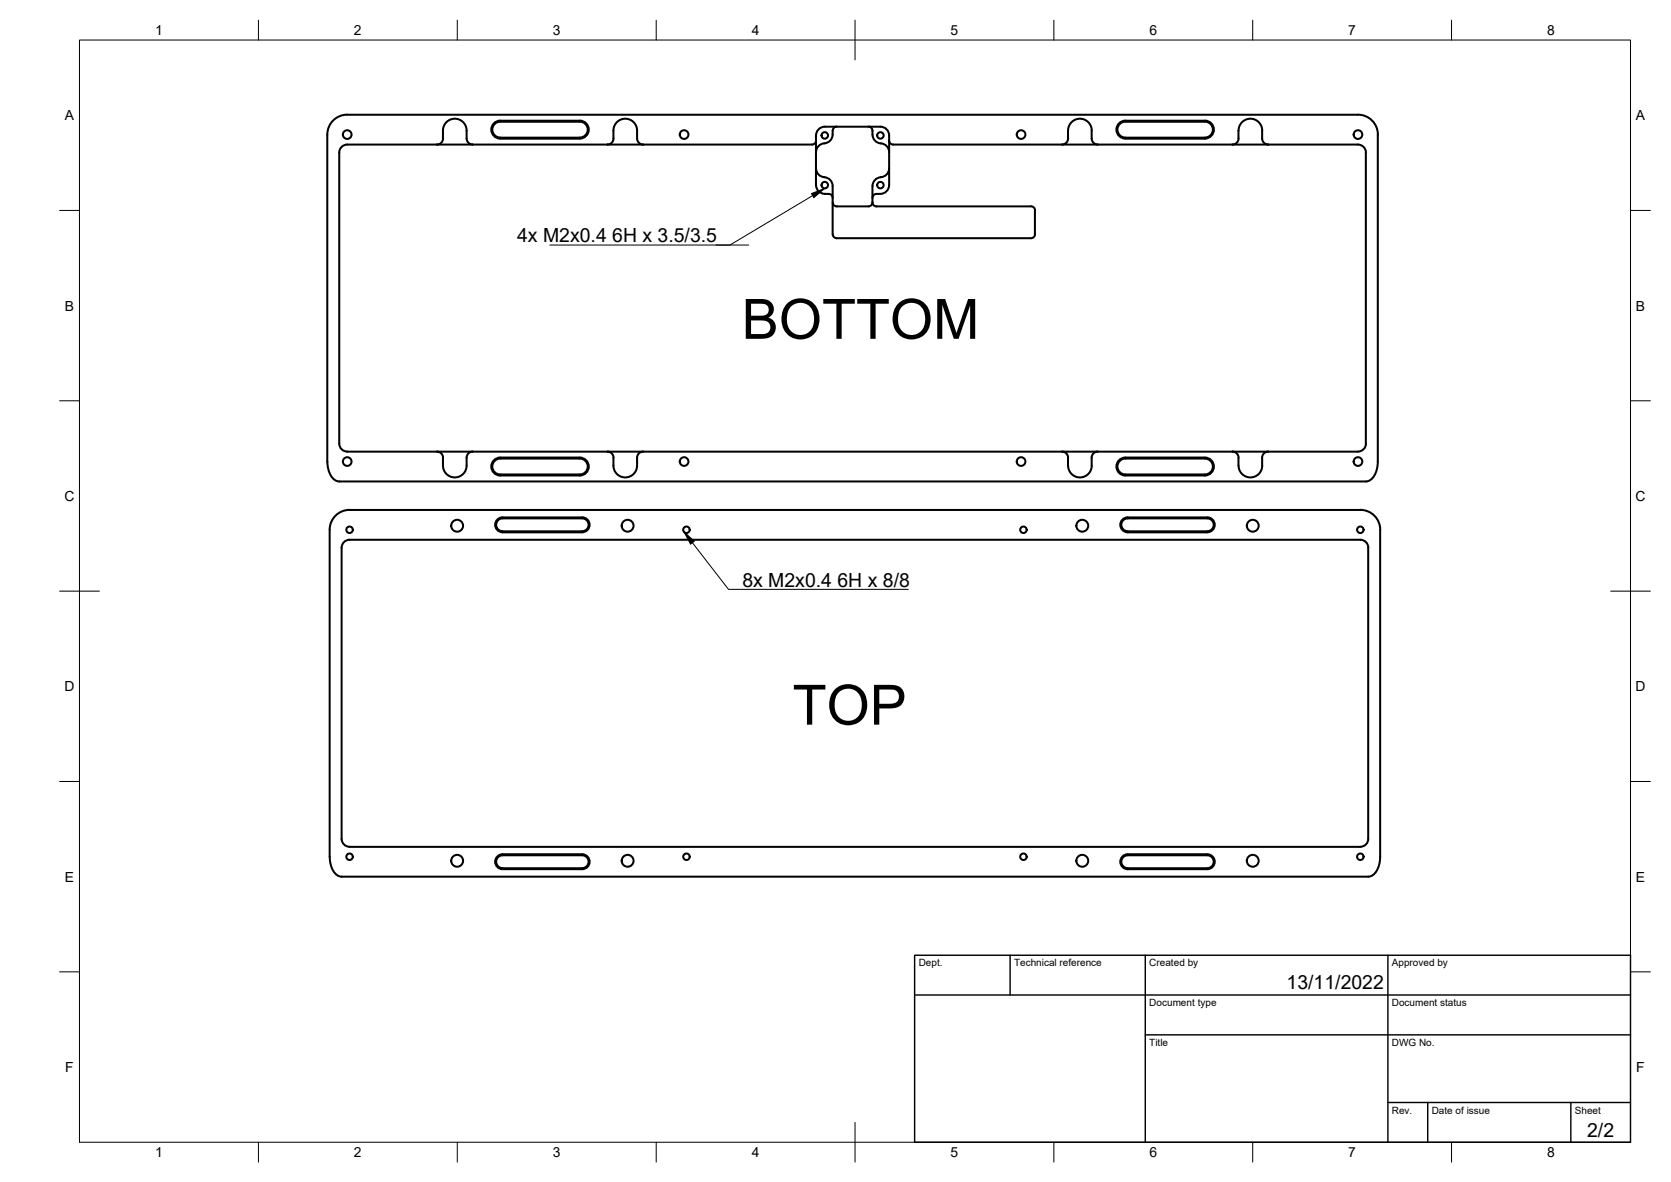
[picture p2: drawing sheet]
<svg xmlns="http://www.w3.org/2000/svg" width="420mm" height="297mm" viewBox="0 0 420 297" stroke-linecap="round" stroke-linejoin="round" font-family="sans-serif">
<!-- layer: Visible -->
<g fill="none" stroke="#000" stroke-width=".51">
<path d="M87.3 28.8h254.1M87.3 28.8a5 5 0 0 0-5 5v82.2M109.9 36.3a1.5 1.5 0 0 0 1.5-1.5 4.4 4.4 0 0 1 1.1-4.3 2.97 2.97 0 0 1 3.1-.4 2.97 2.97 0 0 1 1.7 2.7v2a1.53 1.53 0 0 0 1.6 1.5M125.8 30.3h20M125.8 30.6h20M125.8 30.6a2 2 0 0 0-2 2 2 2 0 0 0 2 2h20a2.01 2.01 0 0 0 2-2 2.01 2.01 0 0 0-2-2M125.8 30.3a2.25 2.25 0 0 0-2.3 2.3 2.25 2.25 0 0 0 2.3 2.2h20a2.26 2.26 0 0 0 2.2-2.2 2.26 2.26 0 0 0-2.2-2.3M152.7 36.3a1.5 1.5 0 0 0 1.5-1.5 4.4 4.4 0 0 1 1.2-4.3 2.97 2.97 0 0 1 3.1-.4 2.97 2.97 0 0 1 1.7 2.7v2a1.53 1.53 0 0 0 1.5 1.5M205.2 34v12.5a2.43 2.43 0 0 0 3.2 2.2 1.01 1.01 0 0 1 1 1M205.2 35.3a1.01 1.01 0 0 1-1 1h-116.9a2 2 0 0 0-2 2v73.2M210.4 31.8a1.01 1.01 0 0 0-1 1 2.61 2.61 0 0 1-2.7 3.3 2.19 2.19 0 0 0-1.5 2.1M218.4 31.8a1.01 1.01 0 0 1 1 1v1.1"/>
<path d="M219.4 33.8a2.38 2.38 0 0 0 2.6 2.3 2.19 2.19 0 0 1 1.6 2.1M221.4 31.8h-14a2.19 2.19 0 0 0-2.2 2.2M221.4 31.8a2.19 2.19 0 0 1 2.2 2.2M223.6 34v12.5a2.19 2.19 0 0 1-2.2 2.2M223.6 35.3a1.01 1.01 0 0 0 1 1h116.8a2 2 0 0 1 2.1 2M267 36.3a1.5 1.5 0 0 0 1.5-1.5 4.4 4.4 0 0 1 1.2-4.3 2.97 2.97 0 0 1 3.1-.4 2.97 2.97 0 0 1 1.7 2.7v2a1.53 1.53 0 0 0 1.5 1.5M283 30.3h20M283 30.6h20M283 30.3a2.25 2.25 0 0 0-2.3 2.3 2.25 2.25 0 0 0 2.3 2.2M283 30.6a2 2 0 0 0-2 2 2 2 0 0 0 2 2M303 30.3a2.25 2.25 0 0 1 2.2 2.3 2.25 2.25 0 0 1-2.2 2.2h-20M303 30.6a2 2 0 0 1 2 2 2 2 0 0 1-2 2h-20"/>
<path d="M309.9 36.3a1.5 1.5 0 0 0 1.5-1.5 4.4 4.4 0 0 1 1.1-4.3 2.97 2.97 0 0 1 3.2-.4 2.97 2.97 0 0 1 1.7 2.7v2a1.53 1.53 0 0 0 1.5 1.5M341.5 28.8a5 5 0 0 1 5 5M343.4 38.3v73.2M346.4 33.8v82.2a5.2 5.2 0 0 1-2.4 4.9l-.6 .1M205.2 42.3a2.19 2.19 0 0 0 2.1 2.2M207.3 44.5a2.19 2.19 0 0 1 2.1 2.2M209.4 46.7v12.2M209.4 50.9a1.01 1.01 0 0 0 1 1h8a1.01 1.01 0 0 0 1-1M209.4 58.9a1.01 1.01 0 0 0 1 1h48.8a1.01 1.01 0 0 0 1-1M219.4 46.7v4.2M219.4 50.9a1.01 1.01 0 0 0 1 1l38.8-.1a1.01 1.01 0 0 1 1 1v6.1M221.4 48.7h-1a1.01 1.01 0 0 0-1 1"/>
<path d="M221.5 44.5a2.19 2.19 0 0 0-2.1 2.2M223.6 42.3a2.19 2.19 0 0 1-2.1 2.2M82.3 116a5.2 5.2 0 0 0 2.4 4.9l258.7 .1M85.3 111.5a2 2 0 0 0 2 2M87.3 113.5h254.1M109.9 113.5a1.53 1.53 0 0 1 1.5 1.5v2M111.4 117a2.97 2.97 0 0 0 3 3 2.97 2.97 0 0 0 2.9-3M118.9 113.5a1.53 1.53 0 0 0-1.6 1.5v2M124.2 115.6l1-.5 .6-.1h20a2.25 2.25 0 0 1 2.2 2.2 2.25 2.25 0 0 1-2.2 2.3h-20a2.25 2.25 0 0 1-2.1-1.4 2.25 2.25 0 0 1 .5-2.5zM124.4 115.8l.9-.5 .5-.1h20a2 2 0 0 1 2 2 2 2 0 0 1-2 2h-20a2 2 0 0 1-1.9-1.2 2 2 0 0 1 .5-2.2zM152.7 113.5a1.53 1.53 0 0 1 1.6 1.5l-.1 2M154.2 117a2.97 2.97 0 0 0 3 3 2.97 2.97 0 0 0 3-3"/>
<path d="M161.7 113.5a1.53 1.53 0 0 0-1.5 1.5v2M267 113.5a1.53 1.53 0 0 1 1.6 1.5l-.1 2M268.6 117a2.97 2.97 0 0 0 2.9 3 2.97 2.97 0 0 0 3-3M276 113.5a1.53 1.53 0 0 0-1.5 1.5v2M283 115h20a2.25 2.25 0 0 1 2.2 2.2 2.25 2.25 0 0 1-2.2 2.3h-20M283 115.2h20a2 2 0 0 1 2 2 2 2 0 0 1-2 2h-20M283 115a2.25 2.25 0 0 0-2.3 2.2 2.25 2.25 0 0 0 2.3 2.3M283 115.2a2 2 0 0 0-2 2 2 2 0 0 0 2 2M309.9 113.5a1.53 1.53 0 0 1 1.5 1.5v2M311.4 117a2.97 2.97 0 0 0 3 3 2.97 2.97 0 0 0 3-3M318.9 113.5a1.53 1.53 0 0 0-1.5 1.5v2M343.5 111.5a2 2 0 0 1-2 2"/>
<path d="M87.9 128.2h254.1M87.9 128.1a5 5 0 0 0-5 5v82.2a5.2 5.2 0 0 0 2.4 4.9l.6 .1M126.4 130h20M126.4 130a1.87 1.87 0 0 0-1.9 1.9 1.87 1.87 0 0 0 1.9 1.9h20M146.4 130.3h-20a1.62 1.62 0 0 0-1.6 1.6 1.62 1.62 0 0 0 1.6 1.6h20M146.4 130.3a1.62 1.62 0 0 1 1.6 1.6 1.62 1.62 0 0 1-1.6 1.6M146.4 130a1.87 1.87 0 0 1 1.9 1.9 1.87 1.87 0 0 1-1.9 1.9M282.4 130.7l1.2-.4h20a1.63 1.63 0 0 1 1.6 1.6 1.63 1.63 0 0 1-1.6 1.6h-20a1.62 1.62 0 0 1-1.5-1 1.62 1.62 0 0 1 .3-1.8zM283.5 130h20.1M283.6 130a1.87 1.87 0 0 0-1.9 1.9 1.87 1.87 0 0 0 1.9 1.9h20a1.88 1.88 0 0 0 1.8-1.9 1.88 1.88 0 0 0-1.8-1.9M342 128.1a5 5 0 0 1 5 5v82.2a5.2 5.2 0 0 1-2.4 4.9l-258.7 .1M85.9 210.8a2 2 0 0 0 2 2"/>
<path d="M85.9 210.8v-73.2a2 2 0 0 1 2-2h254.1a2 2 0 0 1 2 2v73.2M87.9 212.8h254.1M146.4 214.9h-20a1.62 1.62 0 0 0-1.6 1.7 1.62 1.62 0 0 0 1.6 1.6h20M146.4 214.7h-20a1.87 1.87 0 0 0-1.9 1.9 1.87 1.87 0 0 0 1.9 1.8h20M146.4 214.9a1.62 1.62 0 0 1 1.6 1.7 1.62 1.62 0 0 1-1.6 1.6M146.4 214.7a1.87 1.87 0 0 1 1.9 1.9 1.87 1.87 0 0 1-1.9 1.8M282.2 215.2l.9-.5h.5h20a1.87 1.87 0 0 1 1.8 1.9 1.87 1.87 0 0 1-1.8 1.8h-20a1.87 1.87 0 0 1-1.8-1.1 1.87 1.87 0 0 1 .4-2.1zM282.4 215.4l1.2-.5h20a1.63 1.63 0 0 1 1.6 1.7 1.63 1.63 0 0 1-1.6 1.6h-20a1.62 1.62 0 0 1-1.5-1 1.62 1.62 0 0 1 .3-1.8zM344 210.8a2 2 0 0 1-2 2"/>
<circle cx="87.3" cy="33.8" r="1.09"/>
<circle cx="172" cy="33.8" r="1.09"/>
<circle cx="207.4" cy="34" r=".81"/>
<circle cx="221.4" cy="34" r=".81"/>
<circle cx="256.7" cy="33.8" r="1.09"/>
<circle cx="341.5" cy="33.8" r="1.09"/>
<circle cx="207.4" cy="46.5" r=".81"/>
<circle cx="221.4" cy="46.5" r=".81"/>
<circle cx="87.3" cy="116" r="1.09"/>
<circle cx="172" cy="116" r="1.09"/>
<circle cx="256.7" cy="116" r="1.09"/>
<circle cx="341.5" cy="116" r="1.09"/>
<circle cx="87.9" cy="133.1" r=".81"/>
<circle cx="114.9" cy="132.1" r="1.49"/>
<circle cx="157.8" cy="132.1" r="1.49"/>
<circle cx="172.6" cy="133.1" r=".81"/>
<circle cx="257.3" cy="133.1" r=".81"/>
<circle cx="272.1" cy="132.1" r="1.49"/>
<circle cx="315" cy="132.1" r="1.49"/>
<circle cx="342" cy="133.1" r=".81"/>
<circle cx="87.9" cy="215.3" r=".81"/>
<circle cx="114.9" cy="216.3" r="1.49"/>
<circle cx="157.8" cy="216.3" r="1.49"/>
<circle cx="172.6" cy="215.3" r=".81"/>
<circle cx="257.3" cy="215.3" r=".81"/>
<circle cx="272.1" cy="216.3" r="1.49"/>
<circle cx="315" cy="216.3" r="1.49"/>
<circle cx="342" cy="215.3" r=".81"/>
</g>
<!-- layer: BORDER -->
<g fill="none" stroke="#000" stroke-width=".25">
<path d="M20 10.1h390v276.9h-390zM65 5.1v5M115 5.1v5M165 5.1v5M215 5.1v10M265 5.1v5M315 5.1v5M365 5.1v5M15 52.9h5M410 52.9h5M15 100.7h5M410 100.7h5"/>
<path d="M15 148.6h10M405 148.6h10M15 196.4h5M410 196.4h5M15 244.2h5M410 244.2h5M65 287v5M115 287v5M165 287v5M215 282.1v9.9M265 287v5M315 287v5"/>
<path d="M365 287v5"/>
</g>
<!-- layer: TITLEBLOCK -->
<path d="M230 240.1h180v46.9h-180zM230 250h180M254 240.1v9.9M288 240.1v46.9M349 240.1v46.9M288 260.1h122M349 277.1h61M359 277.1v9.9M395 277.1v9.9" fill="none" stroke="#000" stroke-width=".36"/>
<!-- layer: Hole Notes -->
<path d="M204 48.6l3.3-1.2-2.7 2.3zM172 133.6l2.6 2.4-1 .7z" fill="#000" stroke="#000" stroke-width=".25"/>
<path d="M204.3 49.2l-20.8 12.4h-3.5M138.2 61.6h50.1M174.1 136.4l9.1 11.7h45.2" fill="none" stroke="#000" stroke-width=".25"/>
<g font-size="14">
<text x="186.5" y="85.1">BOTTOM</text>
<text x="199.3" y="182.1">TOP</text>
</g>
<g font-size="4.9">
<text x="130" y="60.9">4x M2x0.4</text>
<text x="153.9" y="60.9">6H x 3.5/3.5</text>
<text x="186.7" y="147.4">8x M2x0.4</text>
<text x="210.6" y="147.4">6H x 8/8</text>
<text x="323.5" y="248.5">13/11/2022</text>
<text x="399.1" y="285.7">2/2</text>
</g>
<g font-size="3.5">
<text x="39" y="8.8">1</text>
<text x="89" y="8.8">2</text>
<text x="139" y="8.8">3</text>
<text x="189" y="8.8">4</text>
<text x="239" y="8.8">5</text>
<text x="289" y="8.8">6</text>
<text x="339" y="8.8">7</text>
<text x="389" y="8.8">8</text>
<text x="16.3" y="30.2">A</text>
<text x="411.3" y="30.2">A</text>
<text x="16.3" y="78">B</text>
<text x="411.3" y="78">B</text>
<text x="16.2" y="125.9">C</text>
<text x="411.2" y="125.9">C</text>
<text x="16.2" y="173.7">D</text>
<text x="411.2" y="173.7">D</text>
<text x="16.3" y="221.6">E</text>
<text x="411.3" y="221.6">E</text>
<text x="16.4" y="269.4">F</text>
<text x="411.4" y="269.4">F</text>
<text x="39" y="290.8">1</text>
<text x="89" y="290.8">2</text>
<text x="139" y="290.8">3</text>
<text x="189" y="290.8">4</text>
<text x="239" y="290.8">5</text>
<text x="289" y="290.8">6</text>
<text x="339" y="290.8">7</text>
<text x="389" y="290.8">8</text>
</g>
<g font-size="2.5">
<text x="231" y="242.9">Dept.</text>
<text x="255" y="242.9">Technical reference</text>
<text x="289" y="242.9">Created by</text>
<text x="350" y="242.9">Approved by</text>
<text x="289" y="252.8">Document type</text>
<text x="350" y="252.8">Document status</text>
<text x="289" y="262.9">Title</text>
<text x="350" y="262.9">DWG No.</text>
<text x="350" y="279.9">Rev.</text>
<text x="360" y="279.9">Date of issue</text>
<text x="396" y="279.9">Sheet</text>
</g>
</svg>
